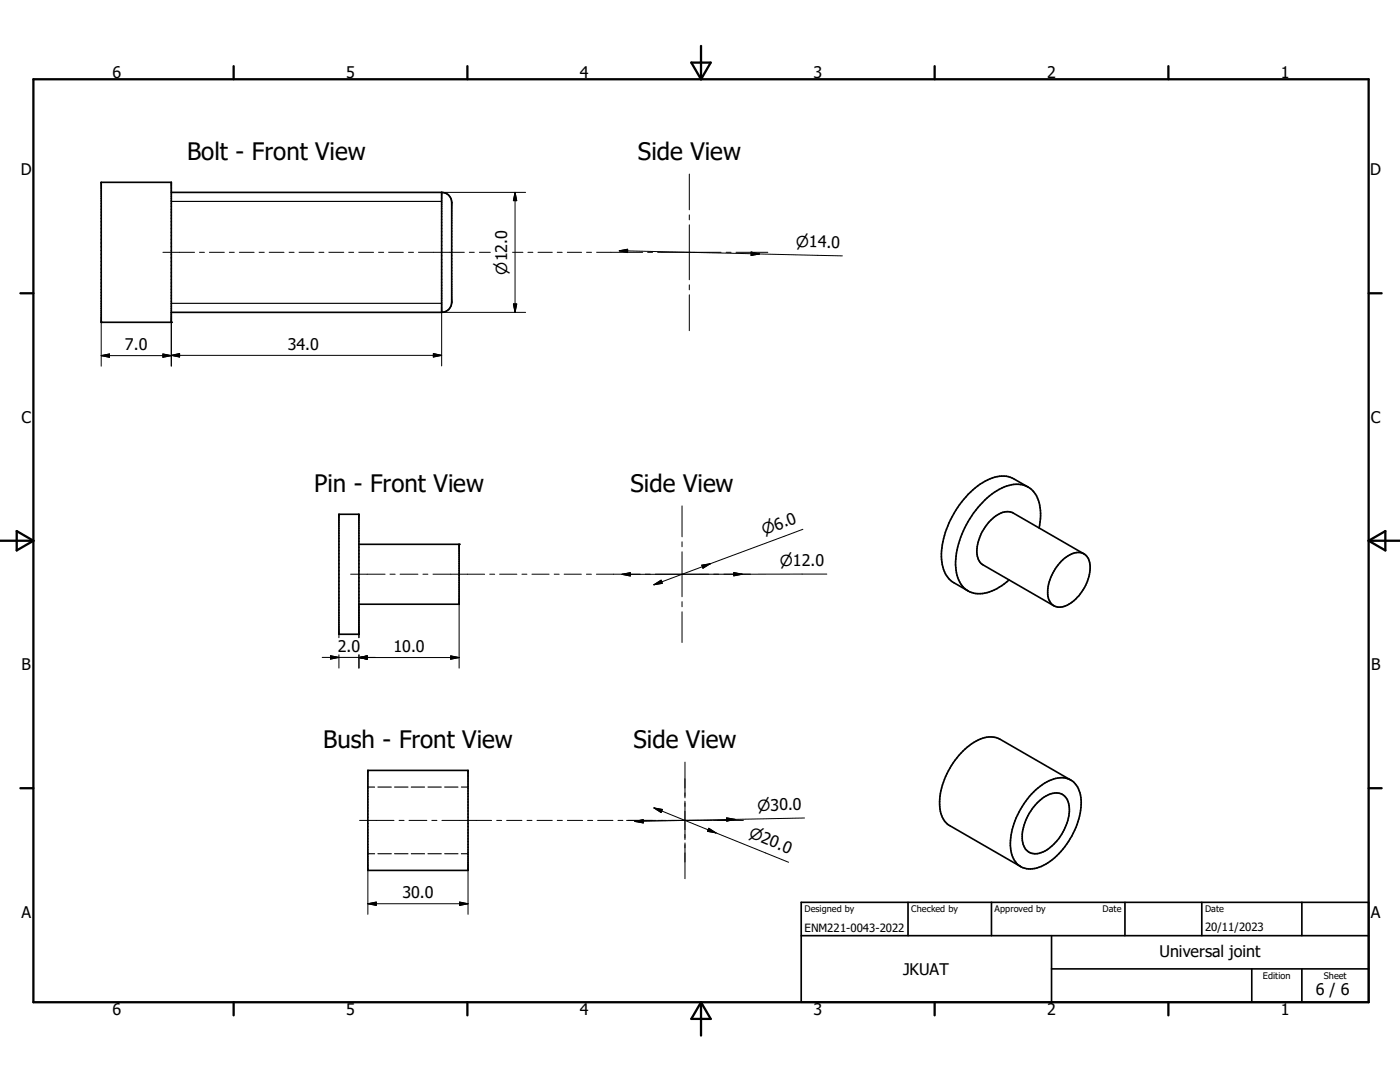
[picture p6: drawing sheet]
<svg xmlns="http://www.w3.org/2000/svg" width="279mm" height="216mm" viewBox="0 0 279 216" stroke-linecap="round" stroke-linejoin="round" font-family="sans-serif">
<g fill="none" stroke="#000" stroke-width=".33">
<path d="M20.2 36.4h14v27.9h-14zM34.2 38.4h53.9M88.1 38.4a1.99 1.99 0 0 1 2 2v19.9a2 2 0 0 1-2 2M88.1 38.4v23.9M34.2 62.3h53.9M205.2 97.2a6.2 6.2 0 0 1 2.5 5.7l-.3 2.5M205.2 97.2a6.1 6.1 0 0 0-6.3 .7 18.8 18.8 0 0 0-8.2 14.8 6 6 0 0 0 2.5 5.2M205.2 97.2l-2.8-1.6a6.1 6.1 0 0 0-6.3 .7 18.6 18.6 0 0 0-8.2 15.3 5.5 5.5 0 0 0 2.5 4.7l2.8 1.6M67.6 102.6h4v24h-4zM71.6 108.6h20v12h-20M201.4 115.7a8.6 8.6 0 0 1-7.1 2.7l-1.1-.5M211.8 112a4.4 4.4 0 0 1 4.2-1.6 3 3 0 0 1 1.5 3.4 9 9 0 0 1-5.2 7.2 2.39 2.39 0 0 1-3.2-2.4 9.3 9.3 0 0 1 2.7-6.6z"/>
<path d="M216.3 110.5l-14.1-8.1a3.9 3.9 0 0 0-4.4 1.4 8.9 8.9 0 0 0-2.7 7.2l.5 1.2 .6 .5 14.1 8.2M73.4 153.7h20v20h-20zM206.3 158a7.5 7.5 0 0 1 6.4-2.7 4.3 4.3 0 0 1 3.1 4.3 15.3 15.3 0 0 1-8 13.3 4 4 0 0 1-5.7-1.9 12 12 0 0 1 1.9-10.1l1.1-1.5zM213.7 155.7l-14.1-8.2a5.4 5.4 0 0 0-5.7 .9 15.1 15.1 0 0 0-6.3 13 4.4 4.4 0 0 0 2 3.4l14.1 8.1M206.9 160.3a4.8 4.8 0 0 1 4.8-1.9 3.4 3.4 0 0 1 1.7 3.9 10 10 0 0 1-5.6 7.8 2.72 2.72 0 0 1-3.8-2.8 10.2 10.2 0 0 1 2.9-7zM159.9 186.7h113.2M159.9 180.1h113.2v19.9h-113.2zM181.2 180.1v6.6M197.9 180.1v6.6M209.9 193.3h63.2M209.9 186.7v13.3M224.5 180.1v6.6"/>
<path d="M239.8 180.1v6.6M249.8 193.3v6.7M259.8 180.1v6.6M259.8 193.3v6.7"/>
</g>
<g fill="#000">
<circle cx="20.2" cy="64.3" r=".17"/>
<circle cx="34.2" cy="64.3" r=".17"/>
<circle cx="91.6" cy="108.6" r=".17"/>
</g>
<g fill="none" stroke="#000" stroke-width=".23">
<path d="M34.2 40.2h53.9M34.2 60.5h53.9M73.4 157.1h1.4M75.4 157.1h2.7M78.8 157.1h2.6M82.1 157.1h2.6M85.4 157.1h2.7M88.7 157.1h2.7M92.1 157.1h1.3M73.4 170.4h1.4M75.4 170.4h2.7M78.8 170.4h2.6"/>
<path d="M82.1 170.4h2.6M85.4 170.4h2.7M88.7 170.4h2.7M92.1 170.4h1.3"/>
</g>
<g fill="none" stroke="#000" stroke-width=".46">
<path d="M6.7 15.8h266.4v184.2h-266.4zM46.6 13.2v2.6M93.3 13.2v2.6M138 12.5h3.8l-1.9 3.3zM139.9 9.2v6.6M186.5 13.2v2.6M233.2 13.2v2.6M4.1 58.5h2.6M273.1 58.5h2.6M0 107.9h6.7M3.3 106l3.4 1.9-3.4 1.9zM273.1 107.9h6.3"/>
<path d="M273.1 107.9l3.4-1.9v3.8zM4.1 157.3h2.6M273.1 157.3h2.6M46.6 200v2.6M93.3 200v2.6M139.9 200v6.6M139.9 200l1.9 3.3h-3.8zM186.5 200v2.6M233.2 200v2.6"/>
</g>
<g fill="none" stroke="#000" stroke-width=".2">
<path d="M88.1 38.4h16.8M102.8 38.4v23.9M102.8 38.4l.3 1.6h-.6zM137.6 34.7v7.2M32.5 50.3h6.3M39.8 50.3h1M41.8 50.3h3M45.8 50.3h1M47.8 50.3h2.9M51.7 50.3h1M53.7 50.3h3M57.7 50.3h1"/>
<path d="M59.7 50.3h3M63.6 50.3h1M65.6 50.3h3M69.6 50.3h1M71.6 50.3h3M75.5 50.3h1.1M77.6 50.3h2.9M81.5 50.3h1M83.5 50.3h9.2M93.7 50.3h1M95.7 50.3h2.2M102.3 50.3h2.1"/>
<path d="M105.4 50.3h1M107.4 50.3h2.8M111.2 50.3h1M113.2 50.3h2.9M117.1 50.3h1M119.1 50.3h9.2M123.6 50l28 .7M123.6 50l1.7-.3v.7zM129.2 50.3h1M131.3 50.3h12.6M137.6 42.9v1M137.6 44.9v10.9"/>
<path d="M137.6 56.8v1M137.6 58.8v7.2M144.9 50.3h1M146.9 50.3h6.3M149.9 50.3l1.7 .4-1.7 .3zM151.6 50.7l16.5 .4M20.2 71h14M20.2 71l1.6-.4v.7zM20.2 64.3v8.8M32.5 70.6l1.7 .4-1.7 .3zM34.2 70.9h53.9M34.2 70.9l1.6-.3v.6z"/>
<path d="M34.2 62.3v10.8M86.5 70.6l1.6 .3-1.6 .3zM102.5 60.7h.6l-.3 1.6zM104.9 62.3h-16.8v10.7M70 114.6h6.8M77.8 114.6h1.1M79.8 114.6h3.6M84.4 114.6h1M86.4 114.6h10.3M97.7 114.6h1M99.7 114.6h3.4M104.2 114.6h1"/>
<path d="M106.1 114.6h3.5M110.6 114.6h1M112.6 114.6h3.4M117 114.6h1M119 114.6h8.8M124.1 114.6l1.7-.3v.6zM128.8 114.6h1M130.5 116.7l1.4-.9 .3 .6zM130.8 114.6h10.7M136.1 100.9v6.2M136.1 108.1v1M136.1 110.1v9"/>
<path d="M140.1 112.8l1.6-.3-1.4 .9zM141.7 112.5l-11.2 4.2M142.4 114.6h1M146.4 114.2l1.7 .4-1.7 .3zM146.4 114.6h-22.3M160.2 105.6l-18.5 6.9M165 114.6h-20.5M64.3 131.2h7.3M66 130.8l1.6 .4-1.6 .3zM67.6 126.6v.6M67.6 130.7v2.6M71.6 131.2h20"/>
<path d="M71.6 131.2l1.7-.3v.6zM71.6 120.6v6.6M71.6 130.7v2.6M73.3 131.2h1.7M89.9 130.9l1.7 .3-1.7 .3zM91.6 120.6v12.7M136.1 120.1v1M136.1 122.1v6.1M136.7 152.1v7.1M136.7 159.9v7.6M71.8 163.7h6.8M73.4 173.7v8.7"/>
<path d="M79.6 163.7h1M81.6 163.7h3.6M86.2 163.7h1M88.2 163.7h9.9M93.4 173.7v8.7M99.1 163.7h1M101.1 163.7h3.1M105.2 163.7h1M107.2 163.7h3M111.2 163.7h1M113.2 163.7h3.1M117.3 163.7h1"/>
<path d="M119.3 163.7h3M123.3 163.7h1M125 163.7h6M126.7 163.9l1.7-.4v.7zM130.5 161.2l12.4 5M130.5 161.2l1.7 .3-.3 .6zM131.2 163.7h1.8M133.2 163.7h7M136.7 168.2v7.1M140.4 163.7h1.8M141.5 165.3l1.4 .9-1.7-.3zM142.4 163.7h5.9"/>
<path d="M142.9 166.2l14.5 5.9M145 163.2l1.7 .3-1.7 .4zM146.7 163.5l-20 .4M160.6 163.2l-13.9 .3M73.4 180.3h20M73.4 180.3l1.7-.3v.7zM91.7 180l1.7 .3-1.7 .4z"/>
</g>
<g fill="#000" stroke="#000" stroke-width=".2">
<path d="M102.8 38.4l.3 1.6h-.6zM123.6 50l1.7-.3v.7zM149.9 50.3l1.7 .4-1.7 .3zM20.2 71l1.6-.4v.7zM32.5 70.6l1.7 .4-1.7 .3zM34.2 70.9l1.6-.3v.6zM86.5 70.6l1.6 .3-1.6 .3zM102.5 60.7h.6l-.3 1.6zM124.1 114.6l1.7-.3v.6zM130.5 116.7l1.4-.9 .3 .6zM140.1 112.8l1.6-.3-1.4 .9zM146.4 114.2l1.7 .4-1.7 .3z"/>
<path d="M66 130.8l1.6 .4-1.6 .3zM71.6 131.2l1.7-.3v.6zM89.9 130.9l1.7 .3-1.7 .3zM126.7 163.9l1.7-.4v.7zM130.5 161.2l1.7 .3-.3 .6zM141.5 165.3l1.4 .9-1.7-.3zM145 163.2l1.7 .3-1.7 .4zM73.4 180.3l1.7-.3v.7zM91.7 180l1.7 .3-1.7 .4z"/>
</g>
<g font-size="4.8">
<text x="37.4" y="32">Bolt - Front View</text>
<text x="127.3" y="32">Side View</text>
<text x="62.7" y="98.2">Pin - Front View</text>
<text x="125.9" y="98.2">Side View</text>
<text x="64.5" y="149.4">Bush - Front View</text>
<text x="126.5" y="149.4">Side View</text>
</g>
<g font-size="3.2">
<text x="22.5" y="15.6">6</text>
<text x="69.1" y="15.6">5</text>
<text x="115.7" y="15.6">4</text>
<text x="162.3" y="15.6">3</text>
<text x="209" y="15.6">2</text>
<text x="255.6" y="15.6">1</text>
<text x="4.1" y="35">D</text>
<text x="273.5" y="35">D</text>
<text x="24.9" y="69.9">7.0</text>
<text x="57.4" y="69.9">34.0</text>
<text x="4.3" y="84.4">C</text>
<text x="273.6" y="84.4">C</text>
<text x="67.4" y="130.1">2.0</text>
<text x="78.5" y="130.1">10.0</text>
<text x="4.3" y="133.7">B</text>
<text x="273.6" y="133.7">B</text>
<text x="80.3" y="179.2">30.0</text>
<text x="4.3" y="183.1">A</text>
<text x="273.6" y="183.1">A</text>
<text x="231.4" y="190.9">Universal joint</text>
<text x="180.2" y="194.5">JKUAT</text>
<text x="22.5" y="202.6">6</text>
<text x="69.1" y="202.6">5</text>
<text x="115.7" y="202.6">4</text>
<text x="162.3" y="202.6">3</text>
<text x="209" y="202.6">2</text>
<text x="255.6" y="202.6">1</text>
<text x="262.6" y="198.6">6 / 6</text>
</g>
<g font-size="3">
<text x="158.8" y="49.2" transform="rotate(1 158.8 49.2)">n14.0</text>
<text x="101.2" y="54.8" transform="rotate(-90 101.2 54.8)">n12.0</text>
<text x="152.5" y="106.8" transform="rotate(-20 152.5 106.8)">n6.0</text>
<text x="155.7" y="112.9">n12.0</text>
<text x="151.2" y="161.8" transform="rotate(-1 151.2 161.8)">n30.0</text>
<text x="149.3" y="167" transform="rotate(22 149.3 167)">n20.0</text>
</g>
<g font-size="2.3">
<text x="240.5" y="185.7">20/11/2023</text>
<text x="160.5" y="186">ENM221-0043-2022</text>
</g>
<g font-size="1.8">
<text x="160.5" y="182.1">Designed by</text>
<text x="181.9" y="182.1">Checked by</text>
<text x="198.5" y="182.1">Approved by</text>
<text x="220" y="182">Date</text>
<text x="240.5" y="182">Date</text>
<text x="252.1" y="195.4">Edition</text>
<text x="264.2" y="195.4">Sheet</text>
</g>
</svg>
